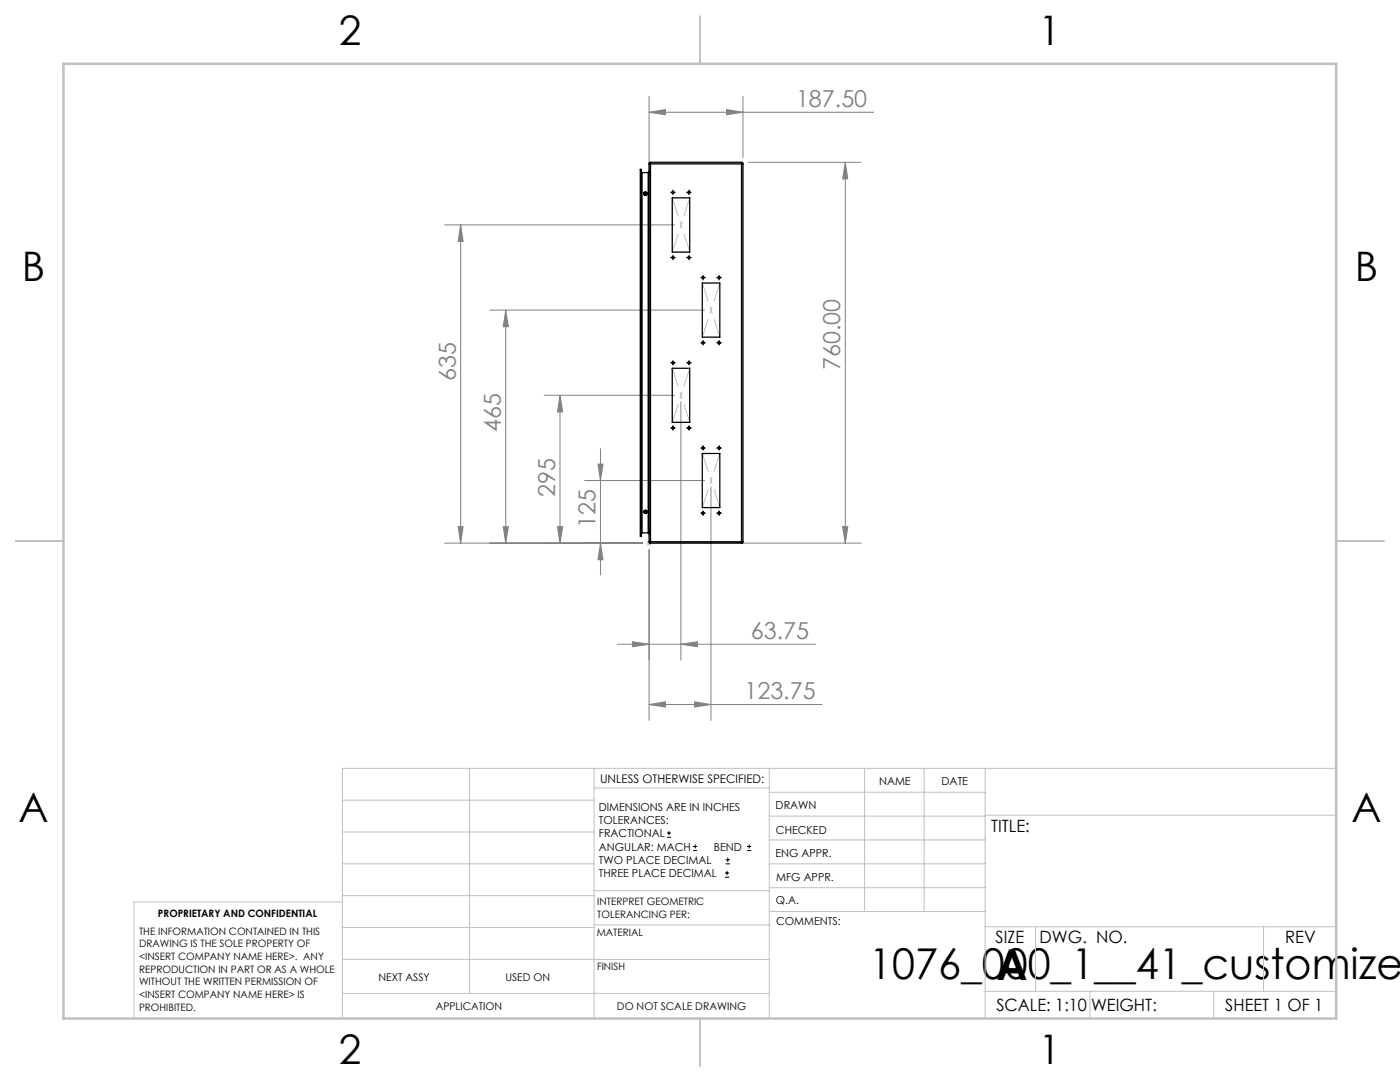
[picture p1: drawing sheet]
<svg xmlns="http://www.w3.org/2000/svg" width="279mm" height="216mm" viewBox="0 0 279 216" stroke-linecap="round" stroke-linejoin="round" font-family="sans-serif">
<g fill="none" stroke="#000" stroke-width=".2">
<path d="M133.8 38.4h1M134.3 37.9v1M137 38.4h1M137.5 37.9v1M133.8 51.4h1M134.3 50.9v1M137 51.4h1M137.5 50.9v1M139.8 55.4h1M140.3 54.9v1M143 55.4h1M143.5 54.9v1"/>
<path d="M133.8 72.4h1M134.3 71.9v.9M137 72.4h1M137.5 71.9v.9M139.8 68.4h1M140.3 67.9v1M143 68.4h1M143.5 67.9v1M133.8 85.4h1M134.3 84.9v1M137 85.4h1M137.5 84.9v1"/>
<path d="M139.8 89.4h1M140.3 88.9v1M143 89.4h1M143.5 88.9v1M139.8 102.4h1M140.3 101.9v1M143 102.4h1M143.5 101.9v1M133.1 167.1h.8M133.1 166.2h.8M133.5 165.8v.9M138.3 169.7h.8"/>
<path d="M138.3 168.9h.8M138.7 168.5v.8M144.7 175h.8M144.7 174.2h.8M144.8 172.4h.9M144.8 171.6h.9M145.1 173.8v.8M145.2 171.1v.9M149.1 169.7h.8M149.1 168.9h.8M149.5 168.5v.8"/>
</g>
<g fill="none" stroke="#808080" stroke-width=".2">
<path d="M129.5 19.2v87.9M148.3 19.2v12.2M129.5 22.4l3.3-.5v1zM129.5 22.4h44.8M145 21.9l3.3 .5-3.3 .5zM149.3 32.4h22.6M168.7 32.4l.5 3.3h-1zM168.7 32.4v76M88.8 44.9h45.8M91.9 44.9v63.5M91.9 44.9l.5 3.3h-1zM97.8 61.9h42.8"/>
<path d="M100.9 61.9v46.5M100.9 61.9l.6 3.3h-1.1zM108.6 78.9h26M111.8 78.9l.5 3.3h-1zM111.8 78.9v29.5M116.7 95.9h23.9M119.3 92.6h1l-.5 3.3zM119.8 89.5v25.2M135.9 80.2v51.5M141.9 97.2v46.6M88.8 108.4h39.5M91.4 105.1h1l-.5 3.3z"/>
<path d="M100.4 105.1h1.1l-.6 3.3zM111.3 105.1h1l-.5 3.3zM119.8 108.4l.5 3.3h-1zM129.5 109.6v34.2M130.8 108.4h41.1M168.2 105.1h1l-.5 3.3zM123.2 128.6h39.6M126.2 128.1l3.3 .5-3.3 .4zM135.9 128.6l3.3-.5v.9zM129.5 140.6l3.3-.5v1zM129.5 140.6h34.6M138.6 140.1l3.3 .5-3.3 .5z"/>
</g>
<g fill="none" stroke="#c0c0c0" stroke-width=".2">
<path d="M129 108.4h1M129.2 108l.7 .8M129.5 107.9v1M129.9 108l-.7 .8M68.3 159.7h50.3M93.7 153.3v44.9M118.6 153.3v49.9M118.6 157.2h34.9M153.5 153.3v49.9M153.5 158.1h43.1M172.5 153.3v28.6M184.4 153.3v28.6"/>
<path d="M196.6 153.3v49.9M266.7 153.3h-198.4v49.9M68.3 178.7h50.3M68.3 172.4h50.3M68.3 166h50.3M68.3 180h-41.6v23.2M118.6 177.7h35M153.5 167.6h43.1M153.5 162.8h43.1M153.5 172.4h43.1M153.5 177.1h43.1M196.6 162.7h70.1"/>
<path d="M68.3 198.2h85.2M68.3 191.4l85.2 .1M68.3 185.1h50.3M118.6 184.6h35M153.6 181.9h43M196.6 197.8h70.1M196.6 184.9h70.1M206.7 184.9v12.9M217.5 197.8v5.4M242.2 197.8v5.4M252.2 184.9v12.9"/>
</g>
<path d="M129.5 108.1v.3M129.5 108.4h.3" fill="none" stroke="#c0c0c0" stroke-width=".2" stroke-dasharray="15.2 1.3 1.3 1.3"/>
<path d="M134.2 39.5l3.5 10.8M137.7 39.5l-3.5 10.8M140.2 56.5l3.5 10.8M134.2 73.5l3.5 10.8M137.7 73.5l-3.5 10.8M140.2 67.3l3.5-10.8M140.2 90.5l3.5 10.8M143.7 90.5l-3.5 10.8" fill="none" stroke="#c0c0c0" stroke-width=".2" stroke-dasharray="15.2 1.3 1.3 1.3" stroke-dashoffset="11.5"/>
<path d="M139.7 3.2v9.5M3.1 107.9h9.6M266.7 107.9h9.5M139.7 203.2v9.6" fill="none" stroke="#c0c0c0" stroke-width=".25"/>
<path d="M12.7 12.7h254v190.5h-254z" fill="none" stroke="#c0c0c0" stroke-width=".5"/>
<g fill="#808080">
<path d="M138.6 140.1l3.3 .5-3.3 .5zM129.5 140.6l3.3-.5v1z"/>
<path d="M126.2 128.1l3.3 .5-3.3 .4zM135.9 128.6l3.3-.5v.9zM129.5 22.4l3.3-.5v1zM145 21.9l3.3 .5-3.3 .5z"/>
<path d="M111.3 105.1h1l-.5 3.3zM111.8 78.9l.5 3.3h-1zM168.2 105.1h1l-.5 3.3zM168.7 32.4l.5 3.3h-1z"/>
<path d="M119.3 92.6h1l-.5 3.3zM119.8 108.4l.5 3.3h-1zM100.9 61.9l.6 3.3h-1.1zM100.4 105.1h1.1l-.6 3.3zM91.9 44.9l.5 3.3h-1zM91.4 105.1h1l-.5 3.3z"/>
</g>
<g fill="none" stroke="#000" stroke-width=".25">
<path d="M127.9 33.8h-.1v73.2h.1M127.9 33.8v73.2M127.9 33.8l.1 .5M128 34.3l.1 .1M128 34.3v72.2M128.1 34.4v71.9M128.1 34.4h1.3M128.6 38.6v.1a.25 .25 0 0 0 .2 .2 .25 .25 0 0 0 .2-.3M128.6 38.6a.25 .25 0 0 1 .2-.2 .25 .25 0 0 1 .2 .2M128.6 38.6h.1M128.6 38.6a.21 .21 0 0 0 .2 .2 .21 .21 0 0 0 .2-.2M128.6 38.6a.22 .22 0 0 1 .2-.1 .22 .22 0 0 1 .2 .1"/>
<path d="M129 38.6h.1M129.4 34.4v71.9M129.5 34.3l-.1 .1M129.6 32.5l.2-.1h18.2l.2 .1M129.6 32.5l.2 .2M129.6 32.5v75.8M129.8 32.7h18.2M129.8 32.7v75.4M134.2 39.5h3.5v10.8h-3.5zM148 32.7v75.4M148.2 32.5l-.2 .2M148.2 32.5v75.8"/>
<path d="M140.2 56.5h3.5v10.8h-3.5zM134.2 73.5h3.5v10.8h-3.5zM140.2 90.5h3.5v10.8h-3.5zM128 106.5l-.1 .5M128.1 106.3l-.1 .2M128.1 106.3h1.3M128.6 102.1a.25 .25 0 0 1 .2-.2 .25 .25 0 0 1 .2 .2M128.6 102.1v.1a.25 .25 0 0 0 .2 .2 .25 .25 0 0 0 .2-.3M128.6 102.1h.1M128.6 102.1a.21 .21 0 0 0 .2 .2 .21 .21 0 0 0 .2-.2M128.6 102.1a.22 .22 0 0 1 .2-.1 .22 .22 0 0 1 .2 .1M129 102.1h.1"/>
<path d="M129.4 106.3l.1 .2M129.6 108.3h18.6M129.8 108.1l-.2 .2M129.8 108.1h18.2M148 108.1l.2 .2"/>
<circle cx="128.8" cy="38.6" r=".33"/>
<circle cx="128.8" cy="38.6" r=".31"/>
<circle cx="134.3" cy="38.4" r=".22"/>
<circle cx="137.5" cy="38.4" r=".23"/>
<circle cx="134.3" cy="51.4" r=".21"/>
<circle cx="137.5" cy="51.4" r=".22"/>
<circle cx="140.3" cy="55.4" r=".22"/>
<circle cx="143.5" cy="55.4" r=".23"/>
<circle cx="134.3" cy="72.4" r=".21"/>
<circle cx="137.5" cy="72.4" r=".22"/>
<circle cx="140.3" cy="68.4" r=".21"/>
<circle cx="143.5" cy="68.4" r=".22"/>
<circle cx="134.3" cy="85.4" r=".21"/>
<circle cx="137.5" cy="85.4" r=".22"/>
<circle cx="140.3" cy="89.4" r=".21"/>
<circle cx="143.5" cy="89.4" r=".22"/>
<circle cx="128.8" cy="102.1" r=".33"/>
<circle cx="128.8" cy="102.1" r=".31"/>
<circle cx="140.3" cy="102.4" r=".21"/>
<circle cx="143.5" cy="102.4" r=".22"/>
</g>
<g font-size="8.5">
<text x="173.5" y="195.4">1076_000_1__41_customized</text>
<text x="198.9" y="195.5">A</text>
</g>
<g font-size="8.1">
<text x="67.6" y="8.9">2</text>
<text x="207.3" y="8.9">1</text>
<text x="4.4" y="56.1">B</text>
<text x="270.4" y="56.1">B</text>
<text x="3.7" y="164.1">A</text>
<text x="269.7" y="164.1">A</text>
<text x="67.6" y="212.4">2</text>
<text x="207.3" y="212.4">1</text>
</g>
<g font-size="4.7" fill="#808080">
<text x="158.9" y="21.4">187.50</text>
<text x="90.9" y="76.1" transform="rotate(-90 90.9 76.1)">635</text>
<text x="167.7" y="73.9" transform="rotate(-90 167.7 73.9)">760.00</text>
<text x="99.9" y="86.2" transform="rotate(-90 99.9 86.2)">465</text>
<text x="110.8" y="99.2" transform="rotate(-90 110.8 99.2)">295</text>
<text x="118.8" y="105.3" transform="rotate(-90 118.8 105.3)">125</text>
<text x="149.9" y="127.5">63.75</text>
<text x="148.6" y="139.5">123.75</text>
</g>
<g font-size="3.4">
<text x="197.8" y="166">TITLE:</text>
<text x="198.7" y="188.1">SIZE</text>
<text x="207.5" y="188.1">DWG. NO.</text>
<text x="256.5" y="188.2">REV</text>
<text x="198.8" y="201.7">SCALE: 1:10</text>
<text x="217.7" y="201.8">WEIGHT:</text>
<text x="244.5" y="201.7">SHEET 1 OF 1</text>
</g>
<text font-size="2.4" x="119.8" y="156.2">UNLESS OTHERWISE SPECIFIED:</text>
<g font-size="2.2">
<text x="119.5" y="161.8">DIMENSIONS ARE IN INCHES</text>
<text x="154.8" y="161.4">DRAWN</text>
<text x="175.4" y="156.6">NAME</text>
<text x="187.9" y="156.7">DATE</text>
<text x="119.5" y="164.4">TOLERANCES:</text>
<text x="119.5" y="167.1">FRACTIONAL</text>
<text x="154.9" y="166.3">CHECKED</text>
<text x="119.5" y="169.7">ANGULAR: MACH</text>
<text x="119.5" y="172.4">TWO PLACE DECIMAL</text>
<text x="142.5" y="169.7">BEND</text>
<text x="154.8" y="171">ENG APPR.</text>
<text x="119.5" y="175">THREE PLACE DECIMAL</text>
<text x="154.9" y="175.7">MFG APPR.</text>
<text x="154.9" y="180.4">Q.A.</text>
<text x="154.9" y="184.6">COMMENTS:</text>
</g>
<g font-size="2.1">
<text x="75.5" y="195.7">NEXT ASSY</text>
<text x="100.9" y="195.7">USED ON</text>
<text x="86.9" y="201.5">APPLICATION</text>
<text x="123.1" y="201.6">DO NOT SCALE DRAWING</text>
</g>
<g font-size="2">
<text x="31.5" y="182.9">PROPRIETARY AND CONFIDENTIAL</text>
<text x="119.2" y="180.6">INTERPRET GEOMETRIC</text>
<text x="119.2" y="183.1">TOLERANCING PER:</text>
<text x="27.8" y="186.5">THE INFORMATION CONTAINED IN THIS</text>
<text x="27.8" y="189">DRAWING IS THE SOLE PROPERTY OF</text>
<text x="27.8" y="191.6">&lt;INSERT COMPANY NAME HERE&gt;. ANY</text>
<text x="119.1" y="186.7">MATERIAL</text>
<text x="27.8" y="194.1">REPRODUCTION IN PART OR AS A WHOLE</text>
<text x="27.8" y="196.6">WITHOUT THE WRITTEN PERMISSION OF</text>
<text x="119.1" y="193.5">FINISH</text>
<text x="27.8" y="199.1">&lt;INSERT COMPANY NAME HERE&gt; IS</text>
<text x="27.8" y="201.7">PROHIBITED.</text>
</g>
</svg>
